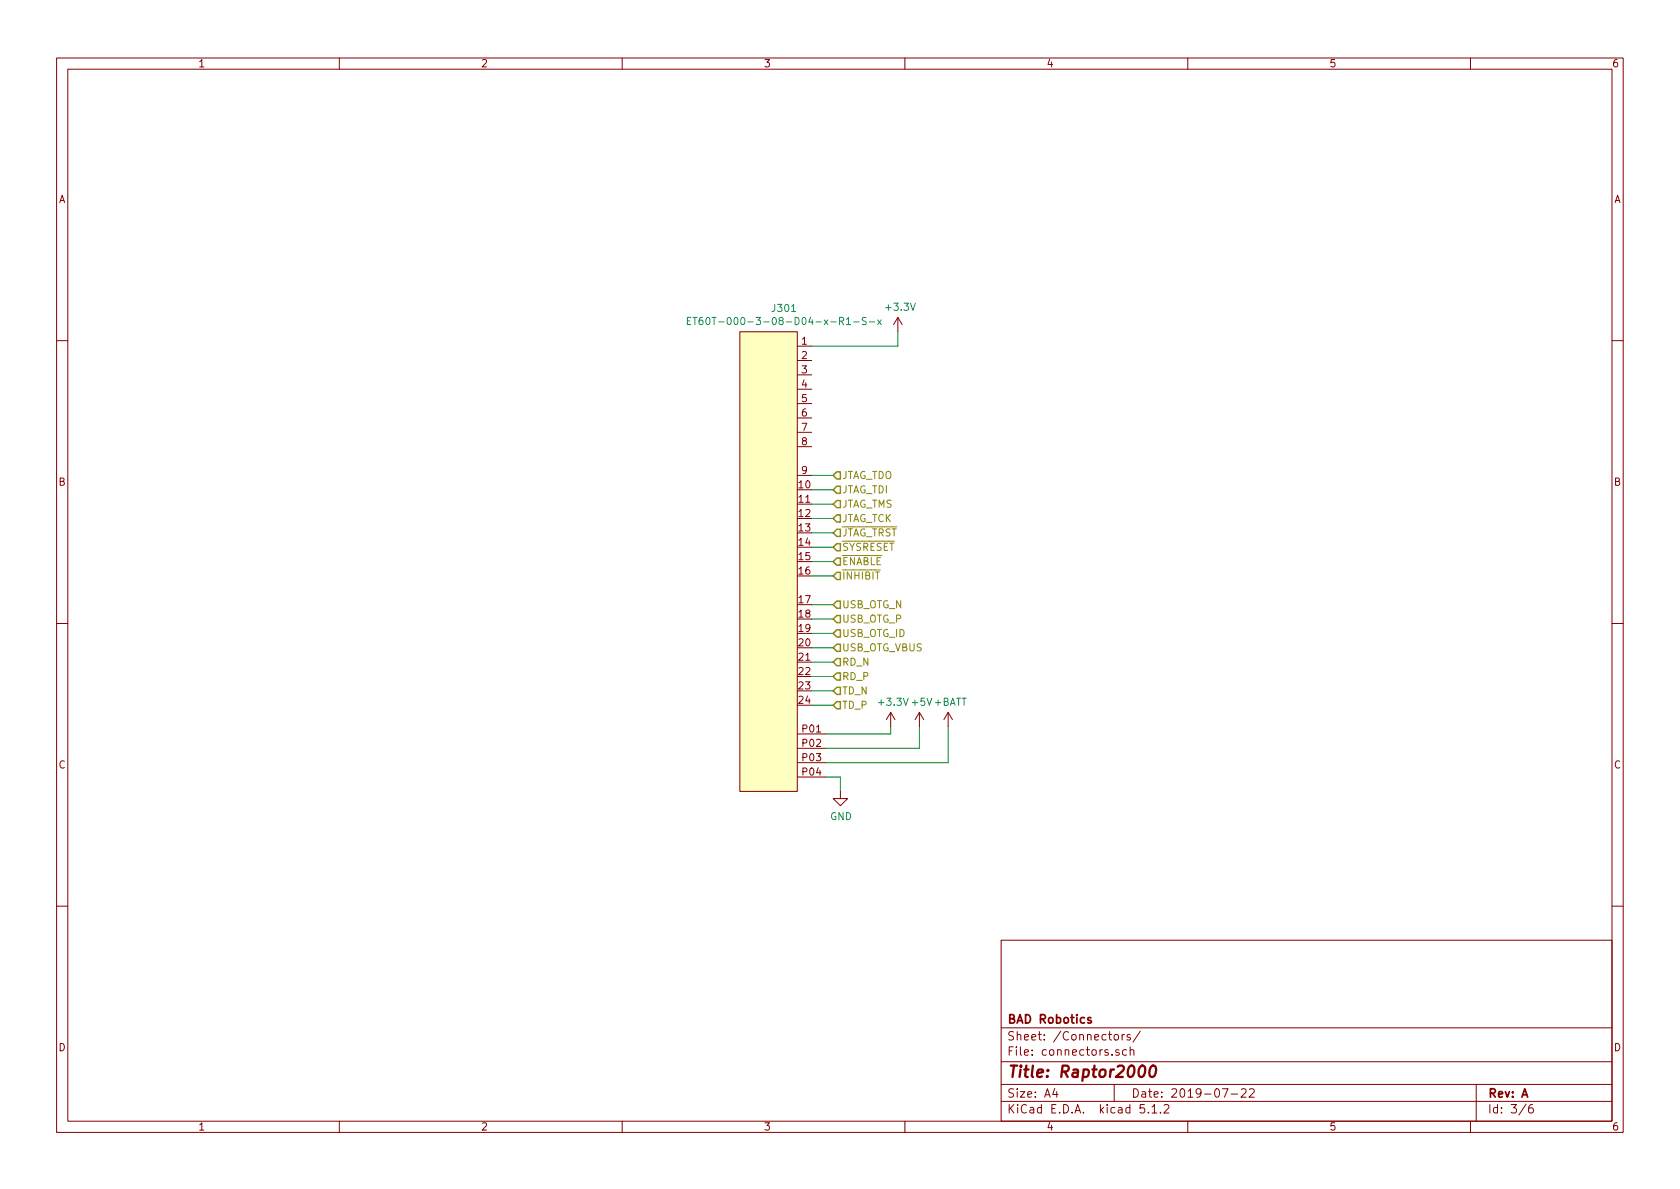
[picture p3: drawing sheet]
EESchema Schematic File Version 4
LIBS:Raptor2000-cache
EELAYER 29 0
EELAYER END
$Descr A4 11693 8268
encoding utf-8
Sheet 3 6
Title "Raptor2000"
Date "2019-07-22"
Rev "A"
Comp "BAD Robotics"
Comment1 ""
Comment2 ""
Comment3 ""
Comment4 ""
$EndDescr
Text HLabel 5800 4400 2    50   Input ~ 0
USB_OTG_ID
Text HLabel 5800 4500 2    50   Input ~ 0
USB_OTG_VBUS
Wire Wire Line
	5650 4200 5800 4200
Wire Wire Line
	5650 4300 5800 4300
Wire Wire Line
	5650 4500 5800 4500
Wire Wire Line
	5650 4400 5800 4400
Wire Wire Line
	5650 3500 5800 3500
Text HLabel 5800 4200 2    50   Input ~ 0
USB_OTG_N
Text HLabel 5800 4300 2    50   Input ~ 0
USB_OTG_P
Text HLabel 5800 3500 2    50   Input ~ 0
JTAG_TMS
Text HLabel 5800 3400 2    50   Input ~ 0
JTAG_TDI
Text HLabel 5800 3300 2    50   Input ~ 0
JTAG_TDO
Text HLabel 5800 3600 2    50   Input ~ 0
JTAG_TCK
Text HLabel 5800 3700 2    50   Input ~ 0
~JTAG_TRST
Text HLabel 5800 3900 2    50   Input ~ 0
~ENABLE
Text HLabel 5800 3800 2    50   Input ~ 0
~SYSRESET
Text HLabel 5800 4000 2    50   Input ~ 0
~INHIBIT
Wire Wire Line
	5650 3600 5800 3600
Wire Wire Line
	5800 3700 5650 3700
Wire Wire Line
	5800 3800 5650 3800
Wire Wire Line
	5800 3900 5650 3900
Wire Wire Line
	5650 3300 5800 3300
Wire Wire Line
	5650 3400 5800 3400
$Comp
L Exodus_Connectors:ET60T-000-3-08-D04-x-R1-S-x J301
U 1 1
P 5350 3900
F 0 "J301" H 5458 5665 50  0000 C CNN
F 1 "ET60T-000-3-08-D04-x-R1-S-x" H 5458 5574 50  0000 C CNN
F 2 "Exodus_Connectors:Conn_Samtec_ET60T-000-3-08-D-4-x-R1-S-x" H 5350 5600 50  0001 C CNN
F 3 "" H 5350 5600 50  0001 C CNN
	1    5350 3900
	1    0    0    -1  
$EndComp
Wire Wire Line
	5800 4000 5650 4000
Wire Wire Line
	5650 4900 5800 4900
Text HLabel 5800 4900 2    50   Input ~ 0
TD_P
Text HLabel 5800 4800 2    50   Input ~ 0
TD_N
Text HLabel 5800 4700 2    50   Input ~ 0
RD_P
Text HLabel 5800 4600 2    50   Input ~ 0
RD_N
Wire Wire Line
	5650 4800 5800 4800
Wire Wire Line
	5650 4700 5800 4700
Wire Wire Line
	5650 4600 5800 4600
Wire Wire Line
	5750 5400 5850 5400
Wire Wire Line
	5850 5400 5850 5500
$Comp
L power:GND #PWR0301
U 1 1
P 5850 5500
F 0 "#PWR0301" H 5850 5250 50  0001 C CNN
F 1 "GND" H 5855 5327 50  0000 C CNN
F 2 "" H 5850 5500 50  0001 C CNN
F 3 "" H 5850 5500 50  0001 C CNN
	1    5850 5500
	1    0    0    -1  
$EndComp
Wire Wire Line
	6200 5100 6200 5050
$Comp
L power:+3.3V #PWR0302
U 1 1
P 6200 5050
F 0 "#PWR0302" H 6200 4900 50  0001 C CNN
F 1 "+3.3V" H 6215 5223 50  0000 C CNN
F 2 "" H 6200 5050 50  0001 C CNN
F 3 "" H 6200 5050 50  0001 C CNN
	1    6200 5050
	1    0    0    -1  
$EndComp
Wire Wire Line
	5750 5100 6200 5100
Wire Wire Line
	6400 5200 6400 5050
Wire Wire Line
	5750 5200 6400 5200
$Comp
L power:+5V #PWR0304
U 1 1
P 6400 5050
F 0 "#PWR0304" H 6400 4900 50  0001 C CNN
F 1 "+5V" H 6415 5223 50  0000 C CNN
F 2 "" H 6400 5050 50  0001 C CNN
F 3 "" H 6400 5050 50  0001 C CNN
	1    6400 5050
	1    0    0    -1  
$EndComp
Wire Wire Line
	5750 5300 6600 5300
Wire Wire Line
	6600 5300 6600 5050
$Comp
L power:+BATT #PWR0305
U 1 1
P 6600 5050
F 0 "#PWR0305" H 6600 4900 50  0001 C CNN
F 1 "+BATT" H 6615 5223 50  0000 C CNN
F 2 "" H 6600 5050 50  0001 C CNN
F 3 "" H 6600 5050 50  0001 C CNN
	1    6600 5050
	1    0    0    -1  
$EndComp
Wire Wire Line
	5650 2400 6250 2400
Wire Wire Line
	6250 2400 6250 2300
$Comp
L power:+3.3V #PWR0303
U 1 1
P 6250 2300
F 0 "#PWR0303" H 6250 2150 50  0001 C CNN
F 1 "+3.3V" H 6265 2473 50  0000 C CNN
F 2 "" H 6250 2300 50  0001 C CNN
F 3 "" H 6250 2300 50  0001 C CNN
	1    6250 2300
	1    0    0    -1  
$EndComp
$EndSCHEMATC
